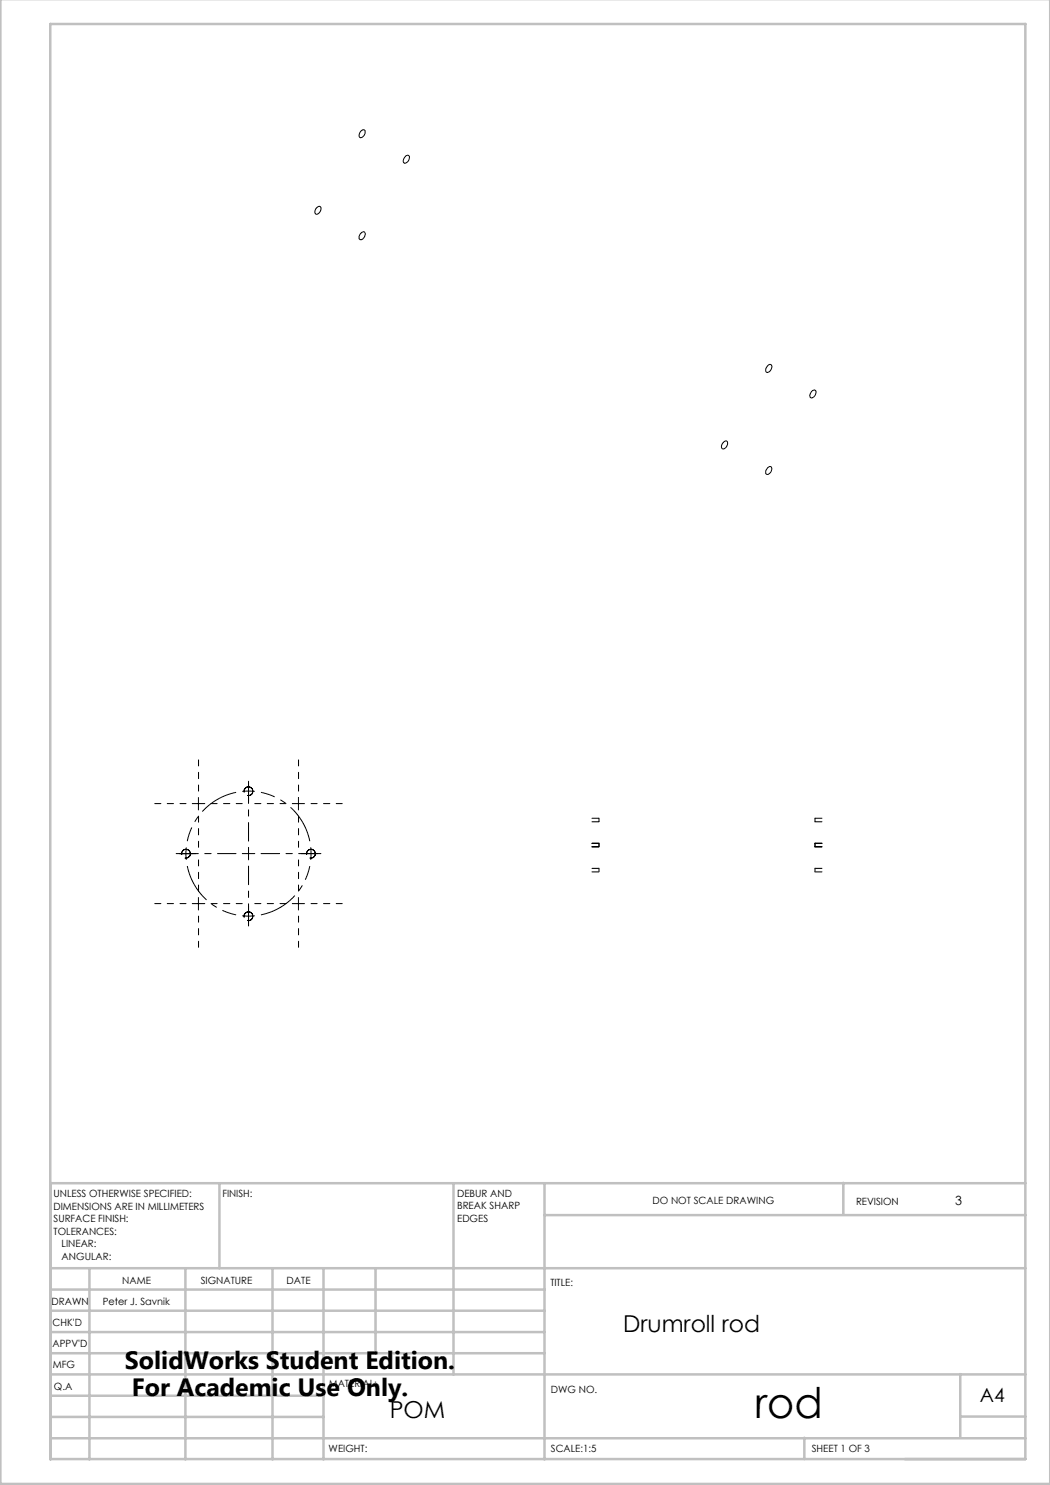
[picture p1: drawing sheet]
<svg xmlns="http://www.w3.org/2000/svg" width="210mm" height="297mm" viewBox="0 0 210 297" stroke-linecap="round" stroke-linejoin="round" font-family="sans-serif">
<g fill="none" stroke="#000" stroke-width=".2">
<path d="M72.2 26.1l.3-.1a.44 .44 0 0 1 .5 .1 .44 .44 0 0 1 0 .6l-.3 .5a.5 .5 0 0 1-.7 .3 .5 .5 0 0 1-.1-.8zM81.1 31.2l.1-.1a.48 .48 0 0 1 .7 .1 .48 .48 0 0 1-.1 .7l-.3 .4a.48 .48 0 0 1-.7 .3 .48 .48 0 0 1-.1-.7zM63.4 41.5l.2-.2a.48 .48 0 0 1 .6 .2 .48 .48 0 0 1-.1 .7l-.2 .3a.53 .53 0 0 1-.8 .3 .53 .53 0 0 1 0-.9zM72.2 46.6a.5 .5 0 0 1 .8-.1 .5 .5 0 0 1 0 .7l-.3 .5a.48 .48 0 0 1-.7 .2 .48 .48 0 0 1-.1-.7zM153.4 73.3a.52 .52 0 0 1 .8-.3 .52 .52 0 0 1 .1 .8l-.2 .2a.53 .53 0 0 1-.7 .5 .53 .53 0 0 1-.2-.9zM162.3 78.3a.5 .5 0 0 1 .7-.3 .5 .5 0 0 1 .1 .8l-.2 .5a.51 .51 0 0 1-.8 .2 .51 .51 0 0 1 0-.8zM144.6 88.5a.5 .5 0 0 1 .8-.2 .5 .5 0 0 1 0 .8l-.3 .4a.49 .49 0 0 1-.7 .2 .49 .49 0 0 1 0-.7zM153.5 93.6a.49 .49 0 0 1 .8-.2 .49 .49 0 0 1 0 .8l-.3 .4a.48 .48 0 0 1-.7 .2 .48 .48 0 0 1-.1-.7zM39.7 159.5v2.5M48.9 158.5a.88 .88 0 0 1 .8-1.1 .88 .88 0 0 1 .9 1 .88 .88 0 0 1-1.1 .7M59.7 159.5v2.5M35.9 170.7h2.6"/>
<path d="M36.3 171a.88 .88 0 0 1 .8-1.1 .88 .88 0 0 1 1 .9 .88 .88 0 0 1-1.1 .8M37.3 169.5v2.5M38.5 160.7h2.5M39.7 179.5v2.5M58.5 160.7h2.4M59.7 179.5v2.5M61.3 171a.88 .88 0 0 1 .8-1.1 .88 .88 0 0 1 1 1 .88 .88 0 0 1-1.2 .7M118.4 164.4h1.4M118.4 163.7h1.4M118.4 169.4h1.4M118.4 168.7h1.4M118.4 174.4h1.4"/>
<path d="M118.4 173.7h1.4M163 164.4h1.4M163 163.7h1.4M163 169.4h1.4M163 168.7h1.4M163 174.4h1.4M163 173.7h1.4M38.5 180.7h2.5M48.9 183.5a.87 .87 0 0 1 .7-1.1 .87 .87 0 0 1 1 .9 .87 .87 0 0 1-1.1 .8M58.5 180.7h2.4"/>
</g>
<path d="M49.7 158.2l-1.2 .1M49.7 158.2l1.3 .1M62.2 170.7l-.1-1.2M62.2 170.7l-.1 1.3M49.7 183.2h1.3M49.7 183.2h-1.2" fill="none" stroke="#000" stroke-width=".2" stroke-dasharray="15.2 1.3 1.3 1.3" stroke-linecap="butt"/>
<path d="M47.2 158.5a12.5 12.5 0 0 0-9.7 9.7M37.5 173.2a12.5 12.5 0 0 0 9.7 9.8M62 168.2a12.5 12.5 0 0 0-9.8-9.7M52.2 183a12.5 12.5 0 0 0 9.8-9.8" fill="none" stroke="#000" stroke-width=".2" stroke-dasharray="15.2 1.3 1.3 1.3" stroke-dashoffset="7.3" stroke-linecap="butt"/>
<g fill="none" stroke="#c0c0c0" stroke-width=".5">
<path d="M.1 -.1v296.9h209.9v-296.9M10.1 4.8h195v287h-195zM43.9 236.6v17M90.7 236.6v38.3M108.9 236.6v55.3M168.7 236.6v6.3M205.1 236.6h-195v55.3M10.1 253.6h195M10.1 257.9h98.8M17.9 253.6v38.3M37.1 253.6v38.3M54.5 253.6v38.3"/>
<path d="M64.7 253.6v38.3M75.1 253.6v17M108.9 243h96.2M10.1 270.6h98.8M10.1 266.4h98.8M10.1 262.1h98.8M10.1 279.1h54.6M10.1 274.9h195M192.1 274.8v12.7M10.1 287.7h195M10.1 283.4h54.6M160.9 287.5v4.3"/>
<path d="M192.1 283.3h13"/>
</g>
<g fill="none" stroke="#000" stroke-width=".2" stroke-dasharray="15.2 1.3 1.3 1.3" stroke-dashoffset="14">
<path d="M39.7 158.2v-6.2M59.7 158.2v-6.2M37.2 160.7h-6.2M39.7 163.2v6.3M39.7 178.2v-6.2M42.2 160.7h6.3M57.2 160.7h-6.2M59.7 163.2v6.3M59.7 178.2v-6.2M62.2 160.7h6.3M37.2 180.7h-6.2M39.7 183.2v6.3"/>
<path d="M42.2 180.7h6.3M57.2 180.7h-6.2M59.7 183.2v6.3M62.2 180.7h6.3"/>
</g>
<g fill="none" stroke="#000" stroke-width=".2" stroke-dasharray="15.2 1.3 1.3 1.3">
<path d="M49.7 158.2v-1.2M49.7 158.2v1.3M49.7 157v-.8M49.7 159.5v.7M36 170.7h-.8M38.5 170.7h.7M49.7 170.7v-1.2M49.7 170.7h-1.2M49.7 170.7v1.3M49.7 170.7h1.3M61 170.7h-.8M62.2 170.7h1.3"/>
<path d="M62.2 170.7h-1.2M63.5 170.7h.7M49.7 183.2v1.3M49.7 183.2v-1.2M49.7 184.5v.7M49.7 182v-.8"/>
</g>
<path d="M47.2 170.7h-11.2M49.7 168.2v-11.2M49.7 173.2v11.3M52.2 170.7h11.3" fill="none" stroke="#000" stroke-width=".2" stroke-dasharray="15.2 1.3 1.3 1.3" stroke-dashoffset="11.5"/>
<path d="M119.8 169.3v-.7M119.8 174.3v-.7M119.8 164.3v-.7M163 163.6v.7M163 168.6v.7M163 173.6v.7" fill="none" stroke="#000" stroke-width=".2" stroke-dasharray="1.3 .6" stroke-dashoffset=".3"/>
<text font-size="8.5" x="151" y="283.5">rod</text>
<g font-size="5">
<text x="25" y="273.7">SolidWorks Student Edition.</text>
<text x="26.4" y="279.2">For Academic Use Only.</text>
</g>
<g font-size="4.7">
<text x="124.6" y="266.5">Drumroll rod</text>
<text x="78" y="283.5">POM</text>
</g>
<text font-size="3.9" x="196" y="280.4">A4</text>
<text font-size="2.5" x="191.1" y="240.9">3</text>
<g font-size="2">
<text x="10.7" y="239.5">UNLESS OTHERWISE SPECIFIED:</text>
<text x="44.5" y="239.5">FINISH:</text>
<text x="91.4" y="239.4">DEBUR AND</text>
<text x="10.7" y="242">DIMENSIONS ARE IN MILLIMETERS</text>
<text x="10.7" y="244.5">SURFACE FINISH:</text>
<text x="91.4" y="241.9">BREAK SHARP</text>
<text x="91.4" y="244.4">EDGES</text>
<text x="130.5" y="240.8">DO NOT SCALE DRAWING</text>
<text x="171.2" y="241">REVISION</text>
<text x="10.7" y="247">TOLERANCES:</text>
<text x="12.3" y="249.5">LINEAR:</text>
<text x="12.3" y="252">ANGULAR:</text>
<text x="24.4" y="256.9">NAME</text>
<text x="40.1" y="256.8">SIGNATURE</text>
<text x="57.3" y="256.8">DATE</text>
<text x="110.1" y="257.1">TITLE:</text>
<text x="10.3" y="260.9">DRAWN</text>
<text x="20.6" y="261">Peter J. Savnik</text>
<text x="10.5" y="269.3">APPV'D</text>
<text x="10.5" y="265.2">CHK'D</text>
<text x="10.6" y="273.6">MFG</text>
<text x="10.8" y="278">Q.A</text>
<text x="65.8" y="277.4">MATERIAL:</text>
<text x="110.2" y="278.5">DWG NO.</text>
<text x="65.7" y="290.4">WEIGHT:</text>
<text x="110.2" y="290.5">SCALE:1:5</text>
<text x="162.4" y="290.4">SHEET 1 OF 3</text>
</g>
</svg>
